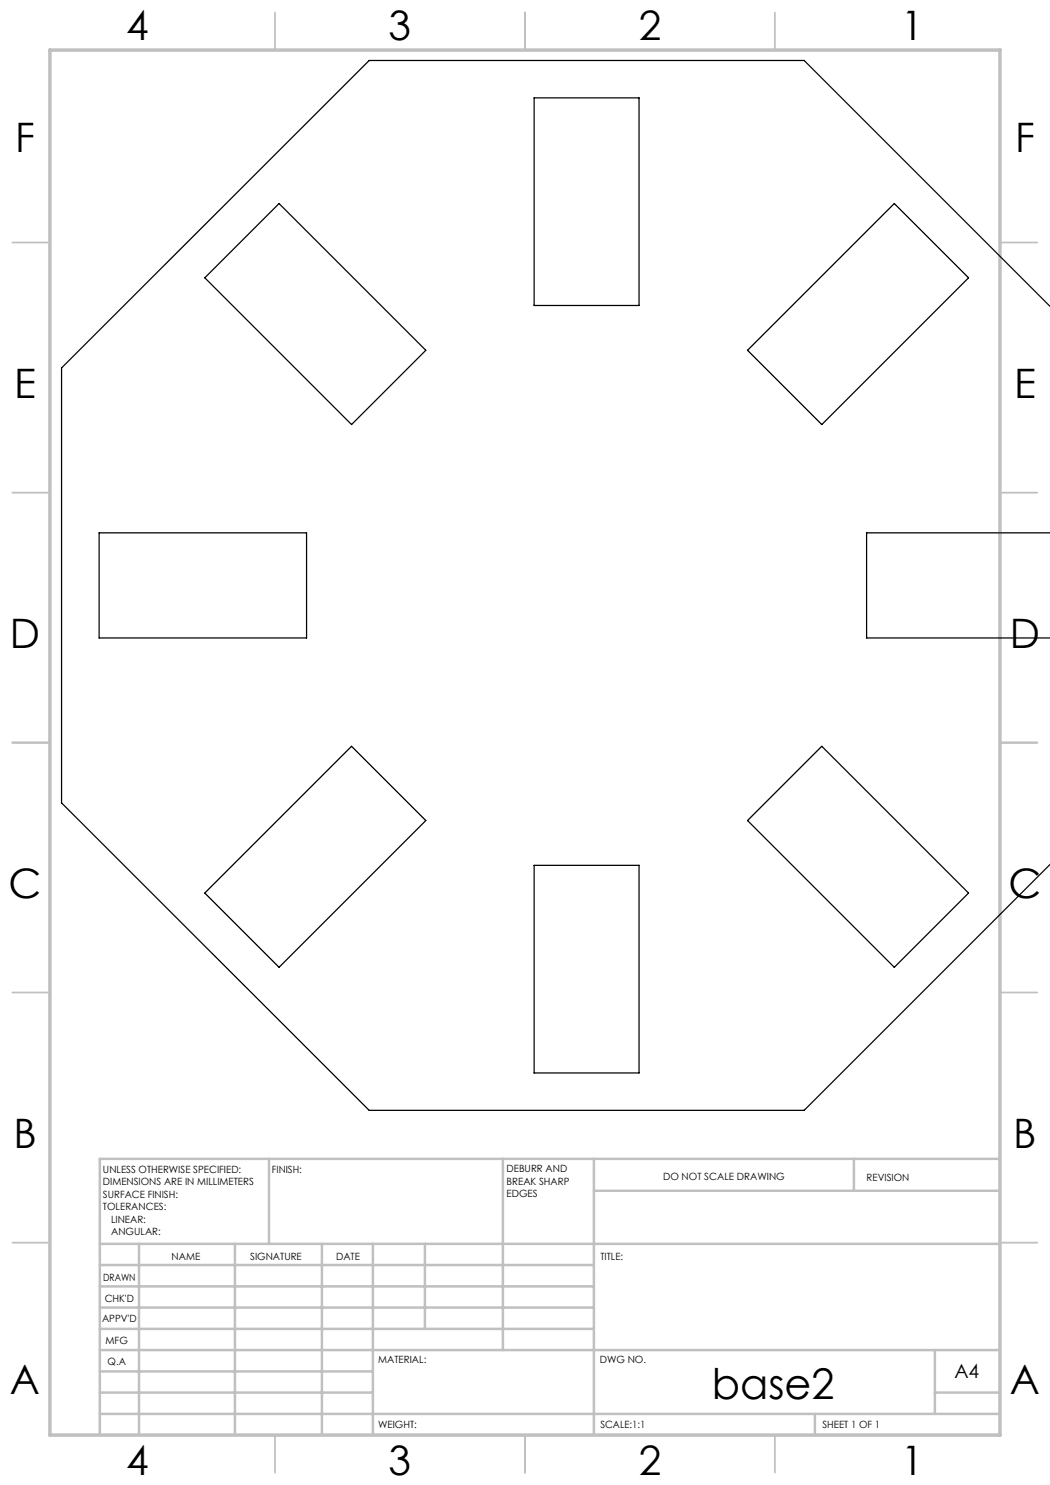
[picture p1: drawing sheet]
<svg xmlns="http://www.w3.org/2000/svg" width="210mm" height="297mm" viewBox="0 0 210 297" stroke-linecap="round" stroke-linejoin="round" font-family="sans-serif">
<g fill="none" stroke="#c0c0c0" stroke-width=".35">
<path d="M55 2.5v7.5M105 2.5v7.5M155 2.5v7.5M2.5 48.5h7.5M200 48.5h7.5M2.5 98.5h7.5M200 98.5h7.5M2.5 148.5h7.5M200 148.5h7.5M2.5 198.5h7.5M200 198.5h7.5M2.5 248.5h7.5"/>
<path d="M200 248.5h7.5M55 287v7.5M105 287v7.5M155 287v7.5"/>
</g>
<g fill="none" stroke="#c0c0c0" stroke-width=".5">
<path d="M53.8 231.8v17M100.6 231.8v38.2M118.8 231.8v55.2M118.8 238.2h81.2M170.8 231.8v6.4M200 231.8h-180v55.2M20 248.8h180M20 257.3h98.8M20 253h98.8M27.8 248.8v38.2M47 248.8v38.2M64.4 248.8v38.2"/>
<path d="M74.6 248.8v38.2M85 248.8v17M20 265.8h98.8M20 261.5h98.8M20 278.5h54.6M20 274.3h54.6M20 270h180M187 278.5h13M187 270v12.8M20 282.8h180M163 282.8v4.2"/>
</g>
<path d="M10 10h190v277h-190z" fill="none" stroke="#c0c0c0" stroke-width=".7"/>
<path d="M106.8 19.6h21v41.5h-21zM41 55.6l14.8-14.9 29.4 29.4-14.9 14.8zM149.5 70.1l29.4-29.4 14.8 14.9-29.3 29.3zM210.1 61.3l-49.3-49.2h-87l-61.5 61.5v87l61.5 61.5h87l49.3-49.2M19.8 106.6h41.5v21h-41.5zM210.1 106.6h-36.8v21h36.8M41 178.6l29.3-29.3 14.9 14.8-29.4 29.4zM106.8 173.1h21v41.5h-21zM149.5 164.1l14.9-14.8 29.3 29.3-14.8 14.9z" fill="none" stroke="#000" stroke-width=".25"/>
<text font-size="8.5" x="142.4" y="279.7">base2</text>
<g font-size="8.1">
<text x="25.2" y="8">4</text>
<text x="77.7" y="8">3</text>
<text x="127.7" y="8">2</text>
<text x="180.2" y="8">1</text>
<text x="3" y="30.4">F</text>
<text x="203" y="30.4">F</text>
<text x="2.8" y="79.6">E</text>
<text x="202.8" y="79.6">E</text>
<text x="2" y="129.6">D</text>
<text x="202" y="129.6">D</text>
<text x="1.7" y="179.6">C</text>
<text x="201.7" y="179.6">C</text>
<text x="2.7" y="229.6">B</text>
<text x="202.7" y="229.6">B</text>
<text x="2" y="278.9">A</text>
<text x="202" y="278.9">A</text>
<text x="25.2" y="295">4</text>
<text x="77.7" y="295">3</text>
<text x="127.7" y="295">2</text>
<text x="180.2" y="295">1</text>
</g>
<text font-size="3.9" x="190.9" y="275.5">A4</text>
<g font-size="2">
<text x="20.6" y="234.6">UNLESS OTHERWISE SPECIFIED:</text>
<text x="20.6" y="237.1">DIMENSIONS ARE IN MILLIMETERS</text>
<text x="20.6" y="239.6">SURFACE FINISH:</text>
<text x="54.4" y="234.6">FINISH:</text>
<text x="101.3" y="234.5">DEBURR AND</text>
<text x="101.3" y="237">BREAK SHARP</text>
<text x="101.3" y="239.5">EDGES</text>
<text x="132.6" y="236">DO NOT SCALE DRAWING</text>
<text x="173.3" y="236.2">REVISION</text>
<text x="20.6" y="242.1">TOLERANCES:</text>
<text x="22.2" y="244.6">LINEAR:</text>
<text x="22.2" y="247.1">ANGULAR:</text>
<text x="34.3" y="252">NAME</text>
<text x="50" y="251.9">SIGNATURE</text>
<text x="67.2" y="251.9">DATE</text>
<text x="120.1" y="251.9">TITLE:</text>
<text x="20.6" y="256.1">DRAWN</text>
<text x="20.9" y="260.3">CHK'D</text>
<text x="20.4" y="264.4">APPV'D</text>
<text x="21.1" y="268.8">MFG</text>
<text x="21.5" y="273">Q.A</text>
<text x="75.6" y="272.5">MATERIAL:</text>
<text x="120" y="272.5">DWG NO.</text>
<text x="75.6" y="285.5">WEIGHT:</text>
<text x="120.1" y="285.6">SCALE:1:1</text>
<text x="164.5" y="285.6">SHEET 1 OF 1</text>
</g>
</svg>
